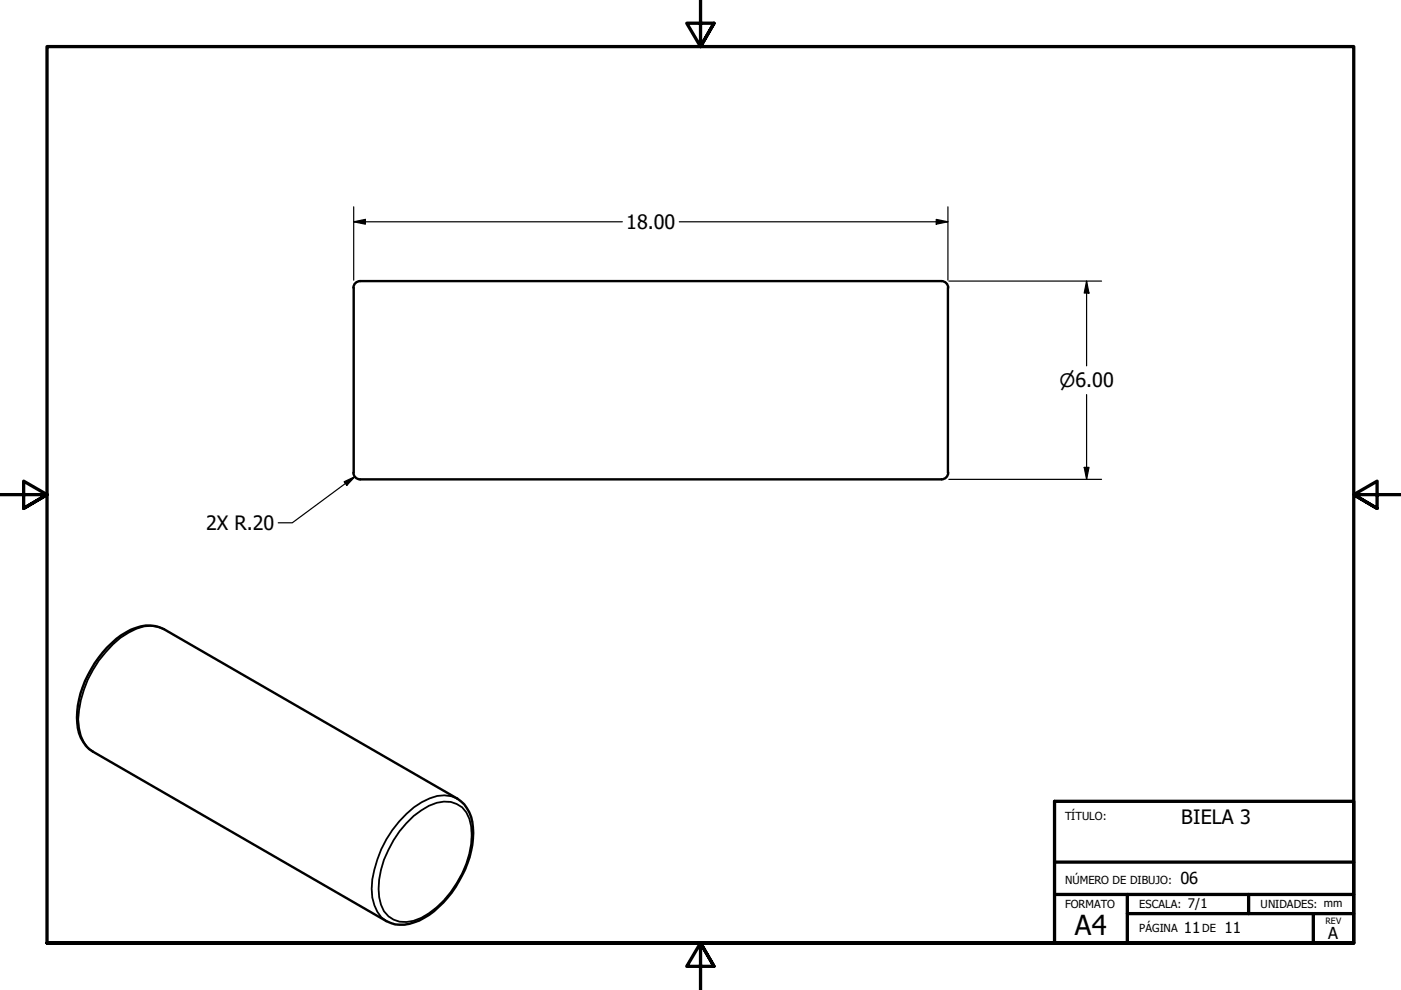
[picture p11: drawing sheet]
<svg xmlns="http://www.w3.org/2000/svg" width="297mm" height="210mm" viewBox="0 0 297 210" stroke-linecap="round" stroke-linejoin="round" font-family="sans-serif">
<!-- layer: Visible (ANSI) -->
<path d="M199.6 59.6h-123.2a1.43 1.43 0 0 0-1.5 1.4M199.6 59.6a1.43 1.43 0 0 1 1.4 1.4M75 61v39.2M201 61v39.2M74.9 100.2a1.43 1.43 0 0 0 1.5 1.4h123.2M201 100.2a1.43 1.43 0 0 1-1.4 1.4M22.7 137.3a14.3 14.3 0 0 1 8.2-4.7 7.3 7.3 0 0 1 3.8 .8l62.3 35.9a7.9 7.9 0 0 1 3.3 7.3 22.9 22.9 0 0 1-10.4 18 8.5 8.5 0 0 1-7.1 1.1l-.9-.4-62.2-35.9a7.9 7.9 0 0 1-3.4-7.3 22.6 22.6 0 0 1 6.4-14.8z" fill="none" stroke="#000" stroke-width=".51"/>
<!-- layer: Visible Narrow (ANSI) -->
<path d="M34.7 133.4a7.2 7.2 0 0 0-7.5 .7 20.9 20.9 0 0 0-7.5 8 23.3 23.3 0 0 0-3.1 10.4 9 9 0 0 0 2 6l1.1 .9M86.2 174.5a15.4 15.4 0 0 1 6.4-4.3 5.5 5.5 0 0 1 7.3 5 20.6 20.6 0 0 1-5.8 15.7 15.4 15.4 0 0 1-6.4 4.3 5.5 5.5 0 0 1-7.3-5 20.3 20.3 0 0 1 5.8-15.7zM97 169.3a6.7 6.7 0 0 0-5.9 0 20.9 20.9 0 0 0-10.3 10.8 20.9 20.9 0 0 0-1.9 10.2 7 7 0 0 0 3 5" fill="none" stroke="#000" stroke-width=".38"/>
<!-- layer: Border (ANSI) -->
<path d="M148.5 -.1v10l-2.9-5h5.8l-2.9 5 2.9-5M0 104.9h10l-5-2.9v5.8l5-2.9-5 2.9M297 104.9h-10l5-2.9v5.8l-5-2.9 5 2.9M10 199.9v-190h277v190h-277h277M151.4 204.9l-2.9-5 2.9 5h-5.8l2.9-5v10" fill="none" stroke="#000" stroke-width=".7"/>
<!-- layer: Title (ANSI) -->
<path d="M223.6 169.9h63.4v30h-63.4zM223.6 189.6h63.4M223.6 182.8h63.4M239 189.6v10.3M239 193.7h39.4M264.7 189.6v4.1M287 193.7h-8.6v6.2" fill="none" stroke="#000" stroke-width=".7"/>
<!-- layer: Dimension (ANSI) -->
<g fill="none" stroke="#000" stroke-width=".25">
<path d="M75 47l2.5-.5v1zM75 47h57M75 43.9v15.5M144 47h57M198.5 46.5l2.5 .5-2.5 .5zM201 43.9v15.5M201.2 59.6h32.4M230.4 59.6l.5 2.5h-1zM230.4 59.6v18M229.9 99.1h1l-.5 2.5zM230.4 83.7v17.9M73 102.1l2.2-1-1.7 1.8z"/>
<path d="M75.2 101.1l-13.2 9.7h-3M201.2 101.6h32.4"/>
</g>
<g fill="#000">
<path d="M75 47l2.5-.5v1z" fill-rule="evenodd"/>
<path d="M198.5 46.5l2.5 .5-2.5 .5z" fill-rule="evenodd"/>
<path d="M230.4 59.6l.5 2.5h-1z" fill-rule="evenodd"/>
<path d="M229.9 99.1h1l-.5 2.5z" fill-rule="evenodd"/>
<path d="M73 102.1l2.2-1-1.7 1.8z" fill-rule="evenodd"/>
</g>
<text font-size="5.8" x="227.9" y="198.3">A4</text>
<g font-size="4.2">
<text x="132.8" y="48.5">18.00</text>
<text x="43.7" y="112.4">2X R.20</text>
<text x="250.4" y="174.8">BIELA 3</text>
</g>
<text font-size="3.9" x="224.6" y="82.1">⌀6.00</text>
<g font-size="3.5">
<text x="250.3" y="187.5">06</text>
<text x="281.6" y="199">A</text>
</g>
<g font-size="3.2">
<text x="251" y="197.8">11</text>
<text x="259.6" y="197.8">11</text>
</g>
<text font-size="2.8" x="251.8" y="192.5">7/1</text>
<g font-size="2.3">
<text x="225.8" y="174">TÍTULO:</text>
<text x="225.8" y="187.4">NÚMERO DE DIBUJO:</text>
<text x="225.8" y="192.5">FORMATO</text>
<text x="241.6" y="197.6">PÁGINA</text>
<text x="241.6" y="192.5">ESCALA:</text>
<text x="254.9" y="197.6">DE</text>
<text x="267.3" y="192.5">UNIDADES: mm</text>
</g>
<text font-size="1.8" x="281.1" y="195.8">REV</text>
</svg>
